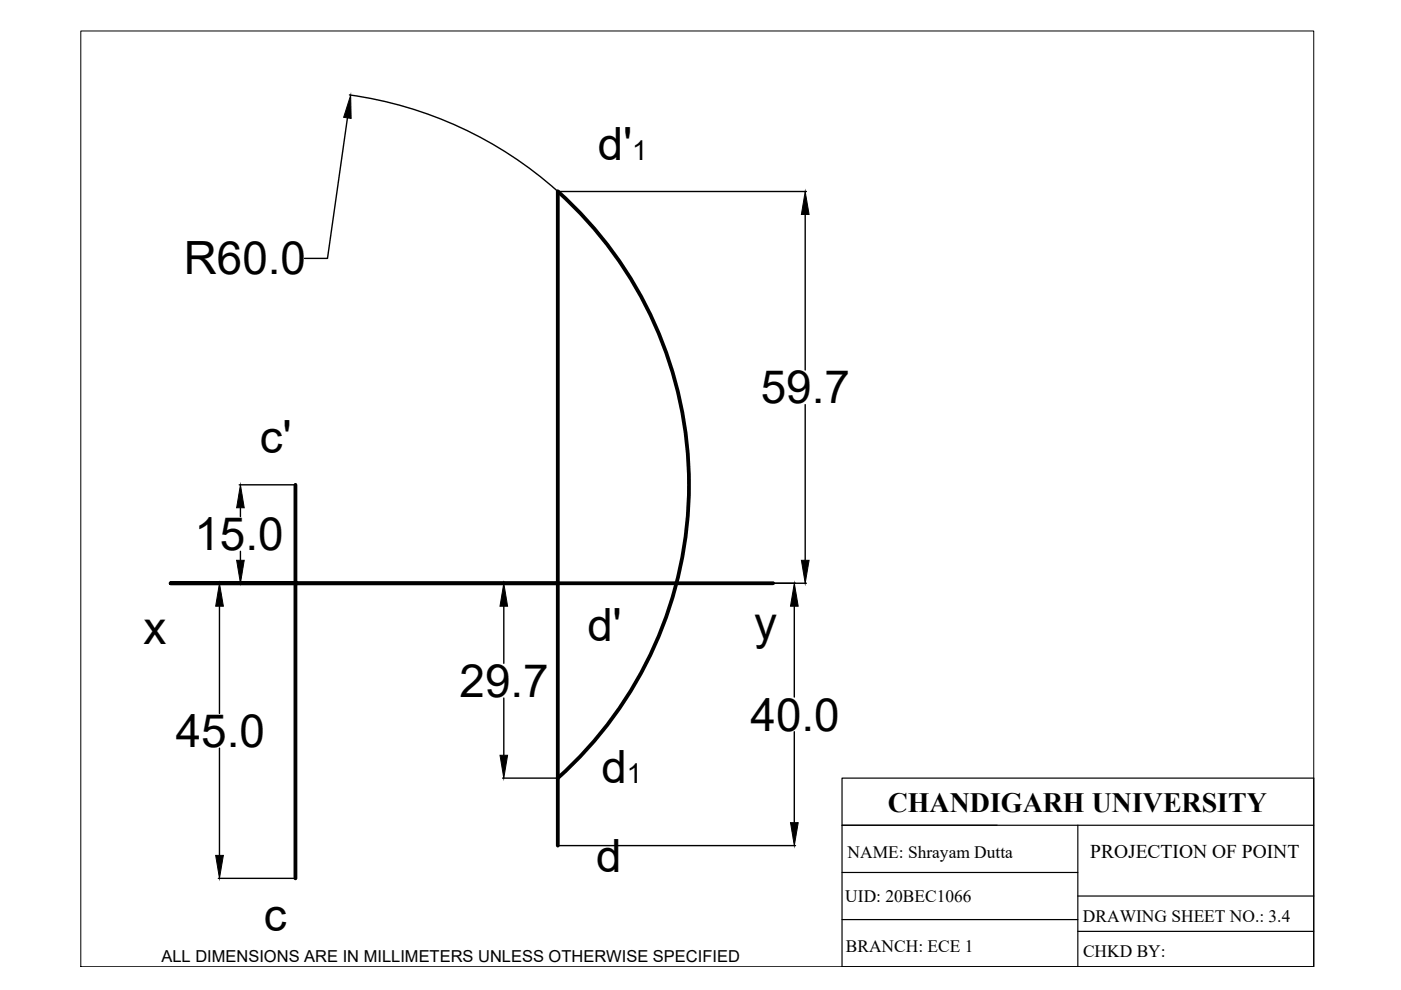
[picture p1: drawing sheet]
<svg xmlns="http://www.w3.org/2000/svg" width="297mm" height="210mm" viewBox="0 0 297 210" stroke-linecap="round" stroke-linejoin="round" font-family="sans-serif">
<!-- layer: thick continuous -->
<path d="M62.6 102.8v20.9h-26.4h127.7M118.3 123.7v-83.1a83.4 83.4 0 0 1 0 124.4M118.3 179.3v-55.6h-55.7v62.5" fill="none" stroke="#000" stroke-width=".8"/>
<g fill="none" stroke="#000" stroke-width=".3">
<path d="M73.7 25l-4.3 29.8h-4.8M74.1 20.1a83.4 83.4 0 0 1 44.1 20.4M118.3 40.6h52.7M170.7 45.5v33M170.7 85.8v33M50.7 102.8h11.9M51 107.7v1.8M51 116.9v1.9M46.3 123.7h16.3M46.5 128.5v22.8M106.6 123.7h11.6M106.8 128.5v12.1"/>
<path d="M118.3 123.7h52.7M168.4 128.5v19.3M46.5 158.6v22.8M106.8 148v12.1M168.4 155.1v19.3M106.6 165h11.6M118.3 179.3h50.4M46.3 186.2h16.3"/>
</g>
<path d="M74.3 20.2l.2 4.9-1.6-.2zM170.7 40.6l.8 4.9h-1.6zM51 102.8l.8 4.9h-1.6zM50.2 118.8h1.6l-.8 4.9zM169.9 118.8h1.6l-.8 4.9zM46.5 123.7l.9 4.8h-1.7zM106.8 123.7l.8 4.8h-1.6zM168.4 123.7l.8 4.8h-1.6zM106 160.1h1.6l-.8 4.9zM167.6 174.4h1.6l-.8 4.9zM45.7 181.4h1.7l-.9 4.8z" fill="#000" stroke="#000" stroke-width=".21"/>
<path d="M17.1 6.6h261.4v198.4h-261.4z" fill="none" stroke="#000" stroke-width=".21"/>
<!-- layer: 0 -->
<path d="M178.5 165h100v40h-100zM178.5 175h100M228.5 175v30M178.5 195h50M178.5 185h50M228.5 190h50M228.5 197.5h50" fill="none" stroke="#000" stroke-width=".25"/>
<g font-size="9.7">
<text x="126.8" y="33.9">d'</text>
<text x="39" y="58.2">R60.0</text>
<text x="161.3" y="85.5">59.7</text>
<text x="55.1" y="96">c'</text>
<text x="41.2" y="116.6">15.0</text>
<text x="30.4" y="136.5">x</text>
<text x="124.6" y="136">d'</text>
<text x="159.9" y="135.4">y</text>
<text x="97.4" y="147.8">29.7</text>
<text x="159.1" y="154.9">40.0</text>
<text x="37.3" y="158.4">45.0</text>
<text x="127.5" y="166">d</text>
<text x="126.4" y="184.9">d</text>
<text x="56" y="197.3">c</text>
</g>
<text font-size="5.9" x="188.2" y="172.2">CHANDIGARH UNIVERSITY</text>
<g font-size="5.8">
<text x="134" y="33.9">1</text>
<text x="132.9" y="166">1</text>
</g>
<text font-size="4.1" x="231.1" y="182">PROJECTION OF POINT</text>
<g font-size="3.7">
<text x="179.7" y="182">NAME: Shrayam Dutta</text>
<text x="179.2" y="191.2">UID: 20BEC1066</text>
<text x="229.6" y="195.4">DRAWING SHEET NO.: 3.4</text>
<text x="179.3" y="201.8">BRANCH: ECE 1</text>
<text x="229.6" y="202.8">CHKD BY:</text>
</g>
<text font-size="3.5" x="34.2" y="203.9">ALL DIMENSIONS ARE IN MILLIMETERS UNLESS OTHERWISE SPECIFIED</text>
</svg>
